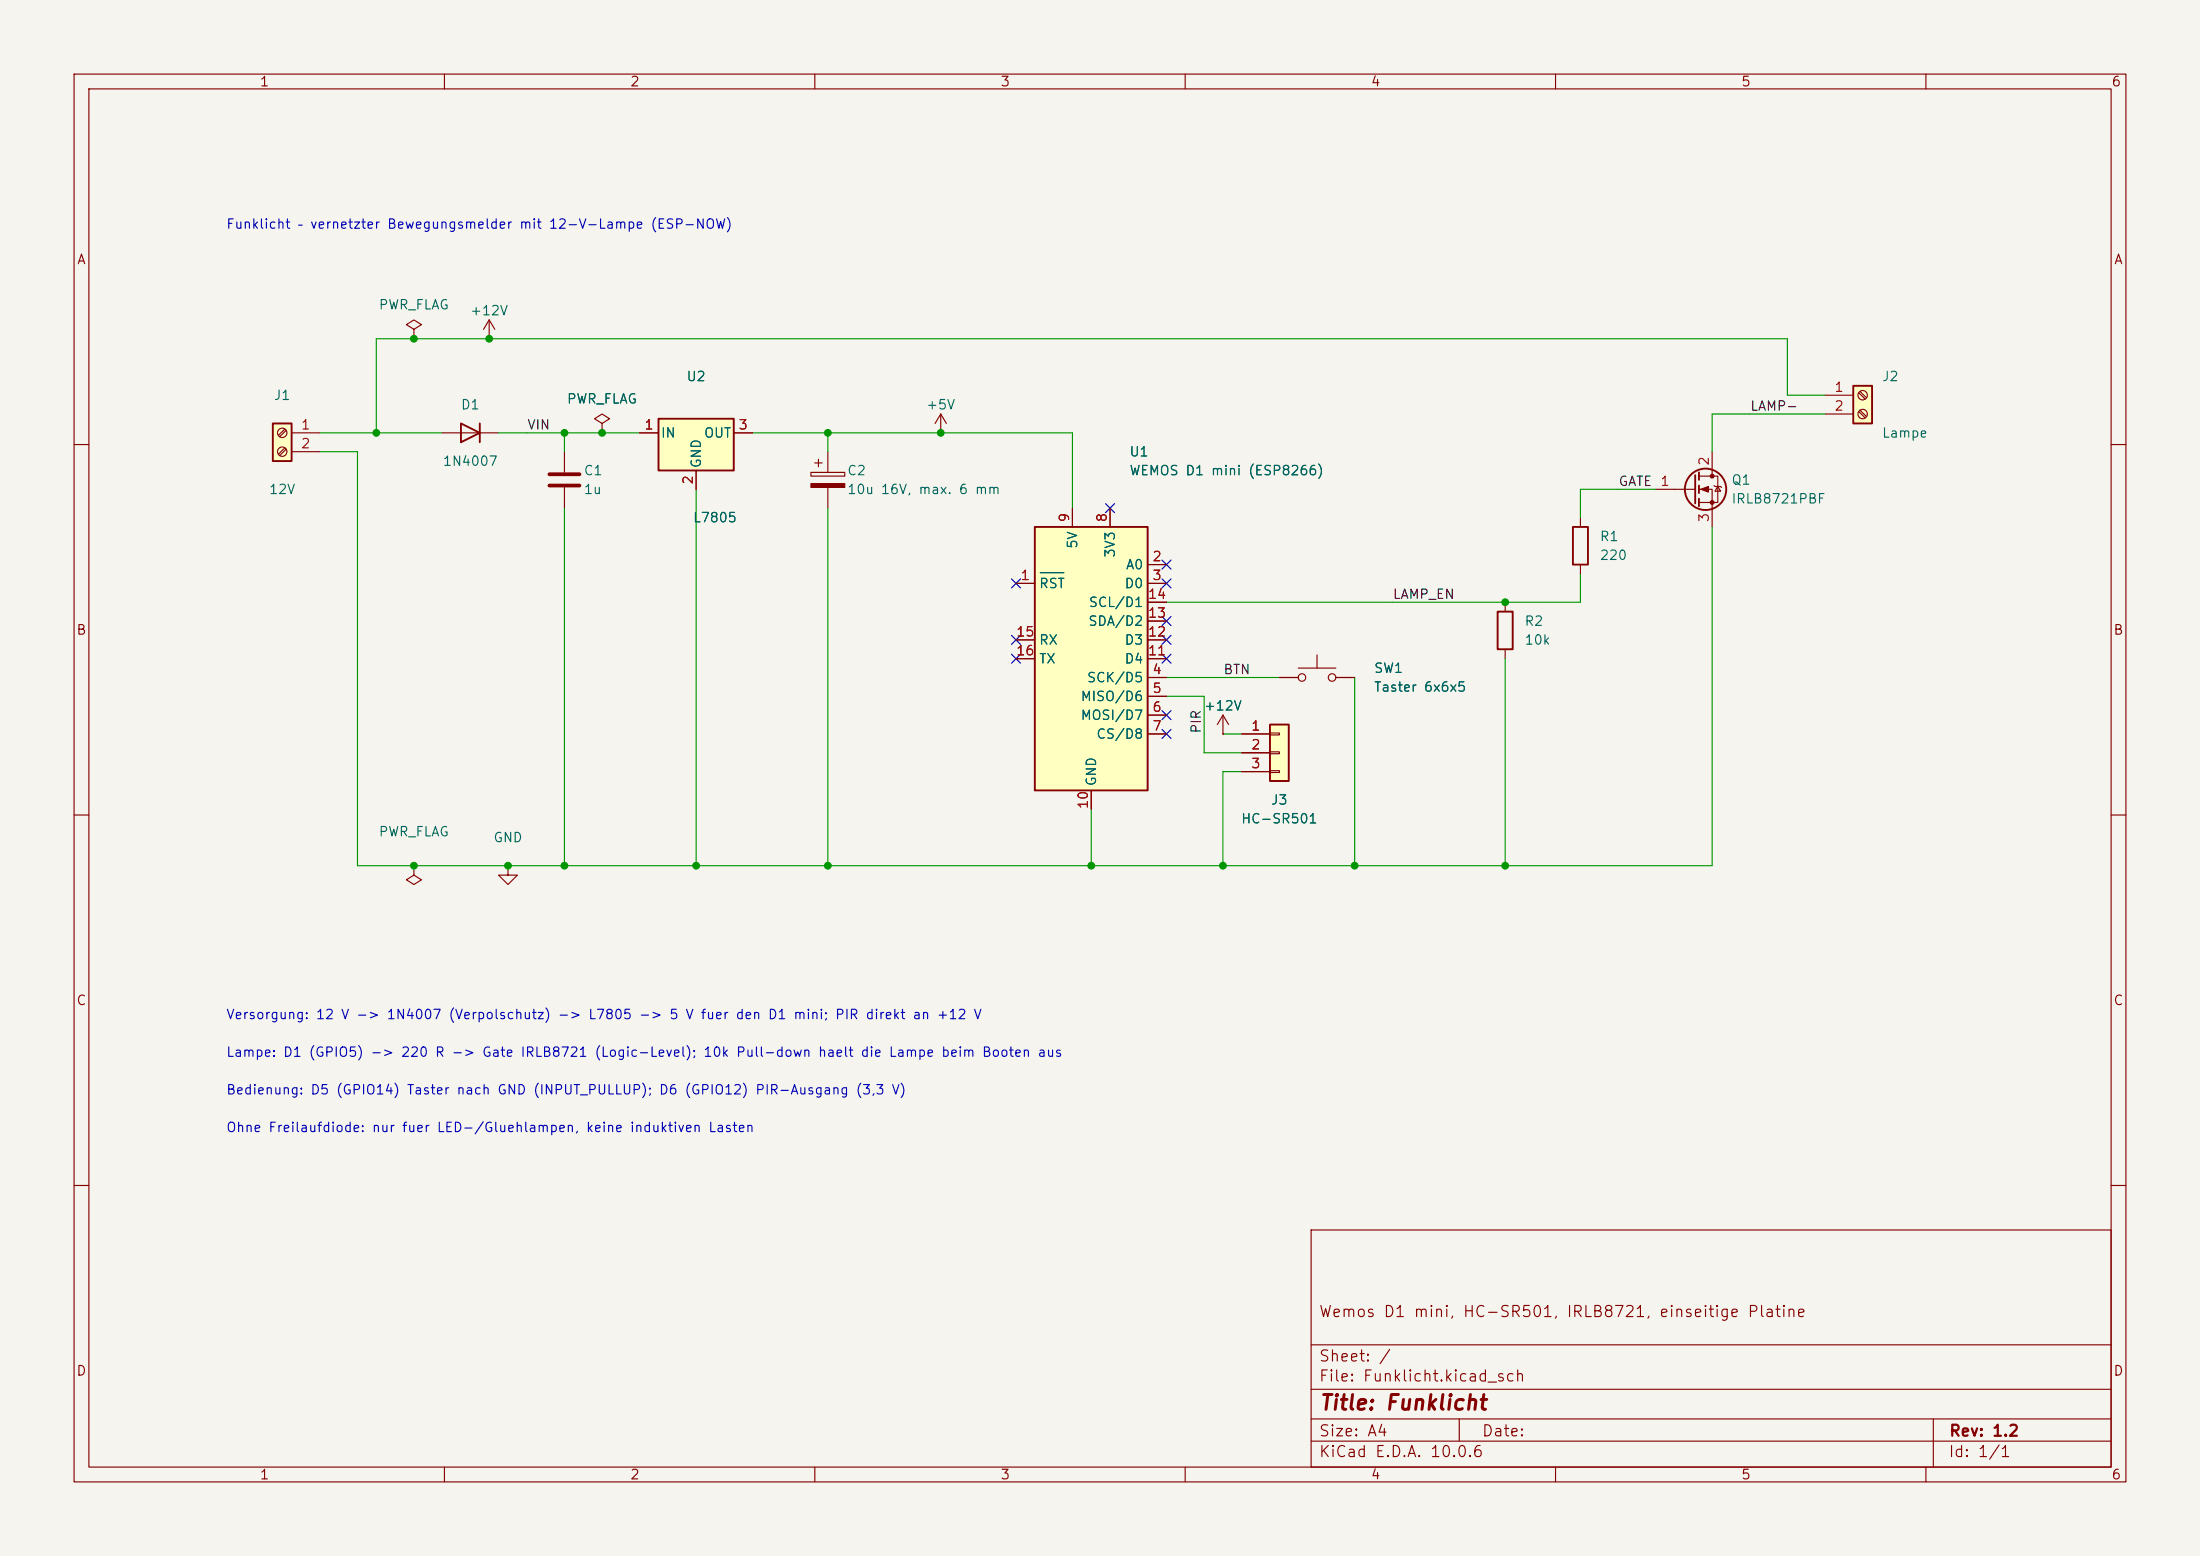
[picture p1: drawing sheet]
(kicad_sch
 (version 20250114)
 (generator "eeschema")
 (generator_version "9.0")
 (paper "A4")
 (title_block
  (title "Funklicht")
  (rev "1.2")
  (company "")
  (comment 1 "Wemos D1 mini, HC-SR501, IRLB8721, einseitige Platine"))
 (lib_symbols
  (symbol "RF_Module:WEMOS_D1_mini" (exclude_from_sim no) (in_bom yes) (on_board yes)
   (in_pos_files yes)
   (duplicate_pin_numbers_are_jumpers no)
   (property "Reference" "U" (at 3.81 19.05 0) (show_name no) (do_not_autoplace no) (effects (font (size 1.27 1.27)) (justify left)))
   (property "Value" "WEMOS_D1_mini" (at 1.27 -19.05 0) (show_name no) (do_not_autoplace no) (effects (font (size 1.27 1.27)) (justify left)))
   (property "Footprint" "RF_Module:WEMOS_D1_mini_light" (at 0 -29.21 0) (show_name no) (do_not_autoplace no) (hide yes) (effects (font (size 1.27 1.27))))
   (property "Datasheet" "https://wiki.wemos.cc/products:d1:d1_mini#documentation" (at -46.99 -29.21 0) (show_name no) (do_not_autoplace no) (hide yes) (effects (font (size 1.27 1.27))))
   (property "Description" "32-bit microcontroller module with WiFi" (at 0 0 0) (show_name no) (do_not_autoplace no) (hide yes) (effects (font (size 1.27 1.27))))
   (symbol "WEMOS_D1_mini_1_1"
    (rectangle (start -7.62 17.78) (end 7.62 -17.78) (stroke (width 0.254) (type default)) (fill (type background)))
    (pin input line (at -10.16 10.16 0) (length 2.54) (name "~{RST}" (effects (font (size 1.27 1.27)))) (number "1" (effects (font (size 1.27 1.27)))))
    (pin input line (at 10.16 12.7 180) (length 2.54) (name "A0" (effects (font (size 1.27 1.27)))) (number "2" (effects (font (size 1.27 1.27)))))
    (pin bidirectional line (at 10.16 10.16 180) (length 2.54) (name "D0" (effects (font (size 1.27 1.27)))) (number "3" (effects (font (size 1.27 1.27)))))
    (pin bidirectional line (at 10.16 -2.54 180) (length 2.54) (name "SCK/D5" (effects (font (size 1.27 1.27)))) (number "4" (effects (font (size 1.27 1.27)))))
    (pin bidirectional line (at 10.16 -5.08 180) (length 2.54) (name "MISO/D6" (effects (font (size 1.27 1.27)))) (number "5" (effects (font (size 1.27 1.27)))))
    (pin bidirectional line (at 10.16 -7.62 180) (length 2.54) (name "MOSI/D7" (effects (font (size 1.27 1.27)))) (number "6" (effects (font (size 1.27 1.27)))))
    (pin bidirectional line (at 10.16 -10.16 180) (length 2.54) (name "CS/D8" (effects (font (size 1.27 1.27)))) (number "7" (effects (font (size 1.27 1.27)))))
    (pin power_out line (at 2.54 20.32 270) (length 2.54) (name "3V3" (effects (font (size 1.27 1.27)))) (number "8" (effects (font (size 1.27 1.27)))))
    (pin power_in line (at -2.54 20.32 270) (length 2.54) (name "5V" (effects (font (size 1.27 1.27)))) (number "9" (effects (font (size 1.27 1.27)))))
    (pin power_in line (at 0 -20.32 90) (length 2.54) (name "GND" (effects (font (size 1.27 1.27)))) (number "10" (effects (font (size 1.27 1.27)))))
    (pin bidirectional line (at 10.16 0 180) (length 2.54) (name "D4" (effects (font (size 1.27 1.27)))) (number "11" (effects (font (size 1.27 1.27)))))
    (pin bidirectional line (at 10.16 2.54 180) (length 2.54) (name "D3" (effects (font (size 1.27 1.27)))) (number "12" (effects (font (size 1.27 1.27)))))
    (pin bidirectional line (at 10.16 5.08 180) (length 2.54) (name "SDA/D2" (effects (font (size 1.27 1.27)))) (number "13" (effects (font (size 1.27 1.27)))))
    (pin bidirectional line (at 10.16 7.62 180) (length 2.54) (name "SCL/D1" (effects (font (size 1.27 1.27)))) (number "14" (effects (font (size 1.27 1.27)))))
    (pin input line (at -10.16 2.54 0) (length 2.54) (name "RX" (effects (font (size 1.27 1.27)))) (number "15" (effects (font (size 1.27 1.27)))))
    (pin output line (at -10.16 0 0) (length 2.54) (name "TX" (effects (font (size 1.27 1.27)))) (number "16" (effects (font (size 1.27 1.27))))))
   (embedded_fonts no))
  (symbol "Regulator_Linear:L7805"
   (pin_names
    (offset 0.254)) (exclude_from_sim no) (in_bom yes) (on_board yes)
   (in_pos_files yes)
   (duplicate_pin_numbers_are_jumpers no)
   (property "Reference" "U" (at -3.81 3.175 0) (show_name no) (do_not_autoplace no) (effects (font (size 1.27 1.27))))
   (property "Value" "L7805" (at 0 3.175 0) (show_name no) (do_not_autoplace no) (effects (font (size 1.27 1.27)) (justify left)))
   (property "Footprint" "" (at 0.635 -3.81 0) (show_name no) (do_not_autoplace no) (hide yes) (effects (font (size 1.27 1.27)
    (italic yes)) (justify left)))
   (property "Datasheet" "http://www.st.com/content/ccc/resource/technical/document/datasheet/41/4f/b3/b0/12/d4/47/88/CD00000444.pdf/files/CD00000444.pdf/jcr:content/translations/en.CD00000444.pdf" (at 0 -1.27 0) (show_name no) (do_not_autoplace no) (hide yes) (effects (font (size 1.27 1.27))))
   (property "Description" "Positive 1.5A 35V Linear Regulator, Fixed Output 5V, TO-220/TO-263/TO-252" (at 0 0 0) (show_name no) (do_not_autoplace no) (hide yes) (effects (font (size 1.27 1.27))))
   (symbol "L7805_0_1"
    (rectangle (start -5.08 1.905) (end 5.08 -5.08) (stroke (width 0.254) (type default)) (fill (type background))))
   (symbol "L7805_1_1"
    (pin power_in line (at -7.62 0 0) (length 2.54) (name "IN" (effects (font (size 1.27 1.27)))) (number "1" (effects (font (size 1.27 1.27)))))
    (pin power_in line (at 0 -7.62 90) (length 2.54) (name "GND" (effects (font (size 1.27 1.27)))) (number "2" (effects (font (size 1.27 1.27)))))
    (pin power_out line (at 7.62 0 180) (length 2.54) (name "OUT" (effects (font (size 1.27 1.27)))) (number "3" (effects (font (size 1.27 1.27))))))
   (embedded_fonts no))
  (symbol "Transistor_FET:IRLB8721PBF"
   (pin_names (hide yes)) (exclude_from_sim no) (in_bom yes) (on_board yes)
   (in_pos_files yes)
   (duplicate_pin_numbers_are_jumpers no)
   (property "Reference" "Q" (at 5.08 1.905 0) (show_name no) (do_not_autoplace no) (effects (font (size 1.27 1.27)) (justify left)))
   (property "Value" "IRLB8721PBF" (at 5.08 0 0) (show_name no) (do_not_autoplace no) (effects (font (size 1.27 1.27)) (justify left)))
   (property "Footprint" "Package_TO_SOT_THT:TO-220-3_Vertical" (at 5.08 -1.905 0) (show_name no) (do_not_autoplace no) (hide yes) (effects (font (size 1.27 1.27)
    (italic yes)) (justify left)))
   (property "Datasheet" "http://www.infineon.com/dgdl/irlb8721pbf.pdf?fileId=5546d462533600a40153566056732591" (at 5.08 -3.81 0) (show_name no) (do_not_autoplace no) (hide yes) (effects (font (size 1.27 1.27)) (justify left)))
   (property "Description" "62A Id, 30V Vds, 8.7 mOhm Rds, N-Channel HEXFET Power MOSFET, TO-220" (at 0 0 0) (show_name no) (do_not_autoplace no) (hide yes) (effects (font (size 1.27 1.27))))
   (symbol "IRLB8721PBF_0_1"
    (polyline (pts (xy 0.254 1.905) (xy 0.254 -1.905)) (stroke (width 0.254) (type default)) (fill (type none)))
    (polyline (pts (xy 0.254 0) (xy -2.54 0)) (stroke (width 0) (type default)) (fill (type none)))
    (polyline (pts (xy 0.762 2.286) (xy 0.762 1.27)) (stroke (width 0.254) (type default)) (fill (type none)))
    (polyline (pts (xy 0.762 0.508) (xy 0.762 -0.508)) (stroke (width 0.254) (type default)) (fill (type none)))
    (polyline (pts (xy 0.762 -1.27) (xy 0.762 -2.286)) (stroke (width 0.254) (type default)) (fill (type none)))
    (polyline (pts (xy 0.762 -1.778) (xy 3.302 -1.778) (xy 3.302 1.778) (xy 0.762 1.778)) (stroke (width 0) (type default)) (fill (type none)))
    (polyline (pts (xy 1.016 0) (xy 2.032 0.381) (xy 2.032 -0.381) (xy 1.016 0)) (stroke (width 0) (type default)) (fill (type outline)))
    (circle (center 1.651 0) (radius 2.794) (stroke (width 0.254) (type default)) (fill (type none)))
    (polyline (pts (xy 2.54 2.54) (xy 2.54 1.778)) (stroke (width 0) (type default)) (fill (type none)))
    (circle (center 2.54 1.778) (radius 0.254) (stroke (width 0) (type default)) (fill (type outline)))
    (circle (center 2.54 -1.778) (radius 0.254) (stroke (width 0) (type default)) (fill (type outline)))
    (polyline (pts (xy 2.54 -2.54) (xy 2.54 0) (xy 0.762 0)) (stroke (width 0) (type default)) (fill (type none)))
    (polyline (pts (xy 2.794 0.508) (xy 2.921 0.381) (xy 3.683 0.381) (xy 3.81 0.254)) (stroke (width 0) (type default)) (fill (type none)))
    (polyline (pts (xy 3.302 0.381) (xy 2.921 -0.254) (xy 3.683 -0.254) (xy 3.302 0.381)) (stroke (width 0) (type default)) (fill (type none))))
   (symbol "IRLB8721PBF_1_1"
    (pin input line (at -5.08 0 0) (length 2.54) (name "G" (effects (font (size 1.27 1.27)))) (number "1" (effects (font (size 1.27 1.27)))))
    (pin passive line (at 2.54 5.08 270) (length 2.54) (name "D" (effects (font (size 1.27 1.27)))) (number "2" (effects (font (size 1.27 1.27)))))
    (pin passive line (at 2.54 -5.08 90) (length 2.54) (name "S" (effects (font (size 1.27 1.27)))) (number "3" (effects (font (size 1.27 1.27))))))
   (embedded_fonts no))
  (symbol "Device:R"
   (pin_numbers (hide yes))
   (pin_names
    (offset 0)) (exclude_from_sim no) (in_bom yes) (on_board yes)
   (in_pos_files yes)
   (duplicate_pin_numbers_are_jumpers no)
   (property "Reference" "R" (at 2.032 0 90) (show_name no) (do_not_autoplace no) (effects (font (size 1.27 1.27))))
   (property "Value" "R" (at 0 0 90) (show_name no) (do_not_autoplace no) (effects (font (size 1.27 1.27))))
   (property "Footprint" "" (at -1.778 0 90) (show_name no) (do_not_autoplace no) (hide yes) (effects (font (size 1.27 1.27))))
   (property "Datasheet" "" (at 0 0 0) (show_name no) (do_not_autoplace no) (hide yes) (effects (font (size 1.27 1.27))))
   (property "Description" "Resistor" (at 0 0 0) (show_name no) (do_not_autoplace no) (hide yes) (effects (font (size 1.27 1.27))))
   (symbol "R_0_1"
    (rectangle (start -1.016 -2.54) (end 1.016 2.54) (stroke (width 0.254) (type default)) (fill (type none))))
   (symbol "R_1_1"
    (pin passive line (at 0 3.81 270) (length 1.27) (name "" (effects (font (size 1.27 1.27)))) (number "1" (effects (font (size 1.27 1.27)))))
    (pin passive line (at 0 -3.81 90) (length 1.27) (name "" (effects (font (size 1.27 1.27)))) (number "2" (effects (font (size 1.27 1.27))))))
   (embedded_fonts no))
  (symbol "Device:D"
   (pin_numbers (hide yes))
   (pin_names
    (offset 1.016) (hide yes)) (exclude_from_sim no) (in_bom yes) (on_board yes)
   (in_pos_files yes)
   (duplicate_pin_numbers_are_jumpers no)
   (property "Reference" "D" (at 0 2.54 0) (show_name no) (do_not_autoplace no) (effects (font (size 1.27 1.27))))
   (property "Value" "D" (at 0 -2.54 0) (show_name no) (do_not_autoplace no) (effects (font (size 1.27 1.27))))
   (property "Footprint" "" (at 0 0 0) (show_name no) (do_not_autoplace no) (hide yes) (effects (font (size 1.27 1.27))))
   (property "Datasheet" "" (at 0 0 0) (show_name no) (do_not_autoplace no) (hide yes) (effects (font (size 1.27 1.27))))
   (property "Description" "Diode" (at 0 0 0) (show_name no) (do_not_autoplace no) (hide yes) (effects (font (size 1.27 1.27))))
   (property "Sim.Device" "D" (at 0 0 0) (show_name no) (do_not_autoplace no) (hide yes) (effects (font (size 1.27 1.27))))
   (property "Sim.Pins" "1=K 2=A" (at 0 0 0) (show_name no) (do_not_autoplace no) (hide yes) (effects (font (size 1.27 1.27))))
   (symbol "D_0_1"
    (polyline (pts (xy -1.27 1.27) (xy -1.27 -1.27)) (stroke (width 0.254) (type default)) (fill (type none)))
    (polyline (pts (xy 1.27 1.27) (xy 1.27 -1.27) (xy -1.27 0) (xy 1.27 1.27)) (stroke (width 0.254) (type default)) (fill (type none)))
    (polyline (pts (xy 1.27 0) (xy -1.27 0)) (stroke (width 0) (type default)) (fill (type none))))
   (symbol "D_1_1"
    (pin passive line (at -3.81 0 0) (length 2.54) (name "K" (effects (font (size 1.27 1.27)))) (number "1" (effects (font (size 1.27 1.27)))))
    (pin passive line (at 3.81 0 180) (length 2.54) (name "A" (effects (font (size 1.27 1.27)))) (number "2" (effects (font (size 1.27 1.27))))))
   (embedded_fonts no))
  (symbol "Device:C"
   (pin_numbers (hide yes))
   (pin_names
    (offset 0.254)) (exclude_from_sim no) (in_bom yes) (on_board yes)
   (in_pos_files yes)
   (duplicate_pin_numbers_are_jumpers no)
   (property "Reference" "C" (at 0.635 2.54 0) (show_name no) (do_not_autoplace no) (effects (font (size 1.27 1.27)) (justify left)))
   (property "Value" "C" (at 0.635 -2.54 0) (show_name no) (do_not_autoplace no) (effects (font (size 1.27 1.27)) (justify left)))
   (property "Footprint" "" (at 0.9652 -3.81 0) (show_name no) (do_not_autoplace no) (hide yes) (effects (font (size 1.27 1.27))))
   (property "Datasheet" "" (at 0 0 0) (show_name no) (do_not_autoplace no) (hide yes) (effects (font (size 1.27 1.27))))
   (property "Description" "Unpolarized capacitor" (at 0 0 0) (show_name no) (do_not_autoplace no) (hide yes) (effects (font (size 1.27 1.27))))
   (symbol "C_0_1"
    (polyline (pts (xy -2.032 0.762) (xy 2.032 0.762)) (stroke (width 0.508) (type default)) (fill (type none)))
    (polyline (pts (xy -2.032 -0.762) (xy 2.032 -0.762)) (stroke (width 0.508) (type default)) (fill (type none))))
   (symbol "C_1_1"
    (pin passive line (at 0 3.81 270) (length 2.794) (name "" (effects (font (size 1.27 1.27)))) (number "1" (effects (font (size 1.27 1.27)))))
    (pin passive line (at 0 -3.81 90) (length 2.794) (name "" (effects (font (size 1.27 1.27)))) (number "2" (effects (font (size 1.27 1.27))))))
   (embedded_fonts no))
  (symbol "Device:C_Polarized"
   (pin_numbers (hide yes))
   (pin_names
    (offset 0.254)) (exclude_from_sim no) (in_bom yes) (on_board yes)
   (in_pos_files yes)
   (duplicate_pin_numbers_are_jumpers no)
   (property "Reference" "C" (at 0.635 2.54 0) (show_name no) (do_not_autoplace no) (effects (font (size 1.27 1.27)) (justify left)))
   (property "Value" "C_Polarized" (at 0.635 -2.54 0) (show_name no) (do_not_autoplace no) (effects (font (size 1.27 1.27)) (justify left)))
   (property "Footprint" "" (at 0.9652 -3.81 0) (show_name no) (do_not_autoplace no) (hide yes) (effects (font (size 1.27 1.27))))
   (property "Datasheet" "" (at 0 0 0) (show_name no) (do_not_autoplace no) (hide yes) (effects (font (size 1.27 1.27))))
   (property "Description" "Polarized capacitor" (at 0 0 0) (show_name no) (do_not_autoplace no) (hide yes) (effects (font (size 1.27 1.27))))
   (symbol "C_Polarized_0_1"
    (rectangle (start -2.286 0.508) (end 2.286 1.016) (stroke (width 0) (type default)) (fill (type none)))
    (polyline (pts (xy -1.778 2.286) (xy -0.762 2.286)) (stroke (width 0) (type default)) (fill (type none)))
    (polyline (pts (xy -1.27 2.794) (xy -1.27 1.778)) (stroke (width 0) (type default)) (fill (type none)))
    (rectangle (start 2.286 -0.508) (end -2.286 -1.016) (stroke (width 0) (type default)) (fill (type outline))))
   (symbol "C_Polarized_1_1"
    (pin passive line (at 0 3.81 270) (length 2.794) (name "" (effects (font (size 1.27 1.27)))) (number "1" (effects (font (size 1.27 1.27)))))
    (pin passive line (at 0 -3.81 90) (length 2.794) (name "" (effects (font (size 1.27 1.27)))) (number "2" (effects (font (size 1.27 1.27))))))
   (embedded_fonts no))
  (symbol "Connector:Screw_Terminal_01x02"
   (pin_names
    (offset 1.016) (hide yes)) (exclude_from_sim no) (in_bom yes) (on_board yes)
   (in_pos_files yes)
   (duplicate_pin_numbers_are_jumpers no)
   (property "Reference" "J" (at 0 2.54 0) (show_name no) (do_not_autoplace no) (effects (font (size 1.27 1.27))))
   (property "Value" "Screw_Terminal_01x02" (at 0 -5.08 0) (show_name no) (do_not_autoplace no) (effects (font (size 1.27 1.27))))
   (property "Footprint" "" (at 0 0 0) (show_name no) (do_not_autoplace no) (hide yes) (effects (font (size 1.27 1.27))))
   (property "Datasheet" "" (at 0 0 0) (show_name no) (do_not_autoplace no) (hide yes) (effects (font (size 1.27 1.27))))
   (property "Description" "Generic screw terminal, single row, 01x02, script generated (kicad-library-utils/schlib/autogen/connector/)" (at 0 0 0) (show_name no) (do_not_autoplace no) (hide yes) (effects (font (size 1.27 1.27))))
   (symbol "Screw_Terminal_01x02_1_1"
    (rectangle (start -1.27 1.27) (end 1.27 -3.81) (stroke (width 0.254) (type default)) (fill (type background)))
    (polyline (pts (xy -0.5334 0.3302) (xy 0.3302 -0.508)) (stroke (width 0.1524) (type default)) (fill (type none)))
    (polyline (pts (xy -0.5334 -2.2098) (xy 0.3302 -3.048)) (stroke (width 0.1524) (type default)) (fill (type none)))
    (polyline (pts (xy -0.3556 0.508) (xy 0.508 -0.3302)) (stroke (width 0.1524) (type default)) (fill (type none)))
    (polyline (pts (xy -0.3556 -2.032) (xy 0.508 -2.8702)) (stroke (width 0.1524) (type default)) (fill (type none)))
    (circle (center 0 0) (radius 0.635) (stroke (width 0.1524) (type default)) (fill (type none)))
    (circle (center 0 -2.54) (radius 0.635) (stroke (width 0.1524) (type default)) (fill (type none)))
    (pin passive line (at -5.08 0 0) (length 3.81) (name "Pin_1" (effects (font (size 1.27 1.27)))) (number "1" (effects (font (size 1.27 1.27)))))
    (pin passive line (at -5.08 -2.54 0) (length 3.81) (name "Pin_2" (effects (font (size 1.27 1.27)))) (number "2" (effects (font (size 1.27 1.27))))))
   (embedded_fonts no))
  (symbol "Connector_Generic:Conn_01x03"
   (pin_names
    (offset 1.016) (hide yes)) (exclude_from_sim no) (in_bom yes) (on_board yes)
   (in_pos_files yes)
   (duplicate_pin_numbers_are_jumpers no)
   (property "Reference" "J" (at 0 5.08 0) (show_name no) (do_not_autoplace no) (effects (font (size 1.27 1.27))))
   (property "Value" "Conn_01x03" (at 0 -5.08 0) (show_name no) (do_not_autoplace no) (effects (font (size 1.27 1.27))))
   (property "Footprint" "" (at 0 0 0) (show_name no) (do_not_autoplace no) (hide yes) (effects (font (size 1.27 1.27))))
   (property "Datasheet" "" (at 0 0 0) (show_name no) (do_not_autoplace no) (hide yes) (effects (font (size 1.27 1.27))))
   (property "Description" "Generic connector, single row, 01x03, script generated (kicad-library-utils/schlib/autogen/connector/)" (at 0 0 0) (show_name no) (do_not_autoplace no) (hide yes) (effects (font (size 1.27 1.27))))
   (symbol "Conn_01x03_1_1"
    (rectangle (start -1.27 3.81) (end 1.27 -3.81) (stroke (width 0.254) (type default)) (fill (type background)))
    (rectangle (start -1.27 2.667) (end 0 2.413) (stroke (width 0.1524) (type default)) (fill (type none)))
    (rectangle (start -1.27 0.127) (end 0 -0.127) (stroke (width 0.1524) (type default)) (fill (type none)))
    (rectangle (start -1.27 -2.413) (end 0 -2.667) (stroke (width 0.1524) (type default)) (fill (type none)))
    (pin passive line (at -5.08 2.54 0) (length 3.81) (name "Pin_1" (effects (font (size 1.27 1.27)))) (number "1" (effects (font (size 1.27 1.27)))))
    (pin passive line (at -5.08 0 0) (length 3.81) (name "Pin_2" (effects (font (size 1.27 1.27)))) (number "2" (effects (font (size 1.27 1.27)))))
    (pin passive line (at -5.08 -2.54 0) (length 3.81) (name "Pin_3" (effects (font (size 1.27 1.27)))) (number "3" (effects (font (size 1.27 1.27))))))
   (embedded_fonts no))
  (symbol "Switch:SW_Push"
   (pin_numbers (hide yes))
   (pin_names
    (offset 1.016) (hide yes)) (exclude_from_sim no) (in_bom yes) (on_board yes)
   (in_pos_files yes)
   (duplicate_pin_numbers_are_jumpers no)
   (property "Reference" "SW" (at 1.27 2.54 0) (show_name no) (do_not_autoplace no) (effects (font (size 1.27 1.27)) (justify left)))
   (property "Value" "SW_Push" (at 0 -1.524 0) (show_name no) (do_not_autoplace no) (effects (font (size 1.27 1.27))))
   (property "Footprint" "" (at 0 5.08 0) (show_name no) (do_not_autoplace no) (hide yes) (effects (font (size 1.27 1.27))))
   (property "Datasheet" "" (at 0 5.08 0) (show_name no) (do_not_autoplace no) (hide yes) (effects (font (size 1.27 1.27))))
   (property "Description" "Push button switch, generic, two pins" (at 0 0 0) (show_name no) (do_not_autoplace no) (hide yes) (effects (font (size 1.27 1.27))))
   (symbol "SW_Push_0_1"
    (circle (center -2.032 0) (radius 0.508) (stroke (width 0) (type default)) (fill (type none)))
    (polyline (pts (xy 0 1.27) (xy 0 3.048)) (stroke (width 0) (type default)) (fill (type none)))
    (circle (center 2.032 0) (radius 0.508) (stroke (width 0) (type default)) (fill (type none)))
    (polyline (pts (xy 2.54 1.27) (xy -2.54 1.27)) (stroke (width 0) (type default)) (fill (type none)))
    (pin passive line (at -5.08 0 0) (length 2.54) (name "1" (effects (font (size 1.27 1.27)))) (number "1" (effects (font (size 1.27 1.27)))))
    (pin passive line (at 5.08 0 180) (length 2.54) (name "2" (effects (font (size 1.27 1.27)))) (number "2" (effects (font (size 1.27 1.27))))))
   (embedded_fonts no))
  (symbol "power:+12V"
   (power global)
   (pin_numbers (hide yes))
   (pin_names
    (offset 0) (hide yes)) (exclude_from_sim no) (in_bom yes) (on_board yes)
   (in_pos_files yes)
   (duplicate_pin_numbers_are_jumpers no)
   (property "Reference" "#PWR" (at 0 -3.81 0) (show_name no) (do_not_autoplace no) (hide yes) (effects (font (size 1.27 1.27))))
   (property "Value" "+12V" (at 0 3.556 0) (show_name no) (do_not_autoplace no) (effects (font (size 1.27 1.27))))
   (property "Footprint" "" (at 0 0 0) (show_name no) (do_not_autoplace no) (hide yes) (effects (font (size 1.27 1.27))))
   (property "Datasheet" "" (at 0 0 0) (show_name no) (do_not_autoplace no) (hide yes) (effects (font (size 1.27 1.27))))
   (property "Description" "Power symbol creates a global label with name \"+12V\"" (at 0 0 0) (show_name no) (do_not_autoplace no) (hide yes) (effects (font (size 1.27 1.27))))
   (symbol "+12V_0_1"
    (polyline (pts (xy -0.762 1.27) (xy 0 2.54)) (stroke (width 0) (type default)) (fill (type none)))
    (polyline (pts (xy 0 2.54) (xy 0.762 1.27)) (stroke (width 0) (type default)) (fill (type none)))
    (polyline (pts (xy 0 0) (xy 0 2.54)) (stroke (width 0) (type default)) (fill (type none))))
   (symbol "+12V_1_1"
    (pin power_in line (at 0 0 90) (length 0) (name "" (effects (font (size 1.27 1.27)))) (number "1" (effects (font (size 1.27 1.27))))))
   (embedded_fonts no))
  (symbol "power:+5V"
   (power global)
   (pin_numbers (hide yes))
   (pin_names
    (offset 0) (hide yes)) (exclude_from_sim no) (in_bom yes) (on_board yes)
   (in_pos_files yes)
   (duplicate_pin_numbers_are_jumpers no)
   (property "Reference" "#PWR" (at 0 -3.81 0) (show_name no) (do_not_autoplace no) (hide yes) (effects (font (size 1.27 1.27))))
   (property "Value" "+5V" (at 0 3.556 0) (show_name no) (do_not_autoplace no) (effects (font (size 1.27 1.27))))
   (property "Footprint" "" (at 0 0 0) (show_name no) (do_not_autoplace no) (hide yes) (effects (font (size 1.27 1.27))))
   (property "Datasheet" "" (at 0 0 0) (show_name no) (do_not_autoplace no) (hide yes) (effects (font (size 1.27 1.27))))
   (property "Description" "Power symbol creates a global label with name \"+5V\"" (at 0 0 0) (show_name no) (do_not_autoplace no) (hide yes) (effects (font (size 1.27 1.27))))
   (symbol "+5V_0_1"
    (polyline (pts (xy -0.762 1.27) (xy 0 2.54)) (stroke (width 0) (type default)) (fill (type none)))
    (polyline (pts (xy 0 2.54) (xy 0.762 1.27)) (stroke (width 0) (type default)) (fill (type none)))
    (polyline (pts (xy 0 0) (xy 0 2.54)) (stroke (width 0) (type default)) (fill (type none))))
   (symbol "+5V_1_1"
    (pin power_in line (at 0 0 90) (length 0) (name "" (effects (font (size 1.27 1.27)))) (number "1" (effects (font (size 1.27 1.27))))))
   (embedded_fonts no))
  (symbol "power:GND"
   (power global)
   (pin_numbers (hide yes))
   (pin_names
    (offset 0) (hide yes)) (exclude_from_sim no) (in_bom yes) (on_board yes)
   (in_pos_files yes)
   (duplicate_pin_numbers_are_jumpers no)
   (property "Reference" "#PWR" (at 0 -6.35 0) (show_name no) (do_not_autoplace no) (hide yes) (effects (font (size 1.27 1.27))))
   (property "Value" "GND" (at 0 -3.81 0) (show_name no) (do_not_autoplace no) (effects (font (size 1.27 1.27))))
   (property "Footprint" "" (at 0 0 0) (show_name no) (do_not_autoplace no) (hide yes) (effects (font (size 1.27 1.27))))
   (property "Datasheet" "" (at 0 0 0) (show_name no) (do_not_autoplace no) (hide yes) (effects (font (size 1.27 1.27))))
   (property "Description" "Power symbol creates a global label with name \"GND\" , ground" (at 0 0 0) (show_name no) (do_not_autoplace no) (hide yes) (effects (font (size 1.27 1.27))))
   (symbol "GND_0_1"
    (polyline (pts (xy 0 0) (xy 0 -1.27) (xy 1.27 -1.27) (xy 0 -2.54) (xy -1.27 -1.27) (xy 0 -1.27)) (stroke (width 0) (type default)) (fill (type none))))
   (symbol "GND_1_1"
    (pin power_in line (at 0 0 270) (length 0) (name "" (effects (font (size 1.27 1.27)))) (number "1" (effects (font (size 1.27 1.27))))))
   (embedded_fonts no))
  (symbol "power:PWR_FLAG"
   (power global)
   (pin_numbers (hide yes))
   (pin_names
    (offset 0) (hide yes)) (exclude_from_sim no) (in_bom yes) (on_board yes)
   (in_pos_files yes)
   (duplicate_pin_numbers_are_jumpers no)
   (property "Reference" "#FLG" (at 0 1.905 0) (show_name no) (do_not_autoplace no) (hide yes) (effects (font (size 1.27 1.27))))
   (property "Value" "PWR_FLAG" (at 0 3.81 0) (show_name no) (do_not_autoplace no) (effects (font (size 1.27 1.27))))
   (property "Footprint" "" (at 0 0 0) (show_name no) (do_not_autoplace no) (hide yes) (effects (font (size 1.27 1.27))))
   (property "Datasheet" "" (at 0 0 0) (show_name no) (do_not_autoplace no) (hide yes) (effects (font (size 1.27 1.27))))
   (property "Description" "Special symbol for telling ERC where power comes from" (at 0 0 0) (show_name no) (do_not_autoplace no) (hide yes) (effects (font (size 1.27 1.27))))
   (symbol "PWR_FLAG_0_0"
    (pin power_out line (at 0 0 90) (length 0) (name "" (effects (font (size 1.27 1.27)))) (number "1" (effects (font (size 1.27 1.27))))))
   (symbol "PWR_FLAG_0_1"
    (polyline (pts (xy 0 0) (xy 0 1.27) (xy -1.016 1.905) (xy 0 2.54) (xy 1.016 1.905) (xy 0 1.27)) (stroke (width 0) (type default)) (fill (type none))))
   (embedded_fonts no)))
 (no_connect
  (at 137.16 78.74))
 (no_connect
  (at 157.48 76.2))
 (no_connect
  (at 157.48 78.74))
 (no_connect
  (at 157.48 96.52))
 (no_connect
  (at 157.48 99.06))
 (no_connect
  (at 149.86 68.58))
 (no_connect
  (at 157.48 88.9))
 (no_connect
  (at 157.48 86.36))
 (no_connect
  (at 157.48 83.82))
 (no_connect
  (at 137.16 86.36))
 (no_connect
  (at 137.16 88.9))
 (symbol
  (lib_id "RF_Module:WEMOS_D1_mini")
  (at 147.32 88.9 0)
  (unit 1)
  (exclude_from_sim no)
  (in_bom yes)
  (on_board yes)
  (dnp no)
  (property "Reference" "U1" (at 152.4 60.96 0) (effects (font (size 1.27 1.27)) (justify left)))
  (property "Value" "WEMOS D1 mini (ESP8266)" (at 152.4 63.5 0) (effects (font (size 1.27 1.27)) (justify left)))
  (property "Footprint" "Funklicht:WEMOS_D1_mini_Sockel" (at 147.32 88.9 0) (effects (font (size 1.27 1.27)) (hide yes)))
  (property "Datasheet" "" (at 147.32 88.9 0) (effects (font (size 1.27 1.27)) (hide yes)))
  (pin "1")
  (pin "2")
  (pin "3")
  (pin "4")
  (pin "5")
  (pin "6")
  (pin "7")
  (pin "8")
  (pin "9")
  (pin "10")
  (pin "11")
  (pin "12")
  (pin "13")
  (pin "14")
  (pin "15")
  (pin "16"))
 (symbol
  (lib_id "Regulator_Linear:L7805")
  (at 93.98 58.42 0)
  (unit 1)
  (exclude_from_sim no)
  (in_bom yes)
  (on_board yes)
  (dnp no)
  (property "Reference" "U2" (at 93.98 50.8 0) (effects (font (size 1.27 1.27))))
  (property "Value" "L7805" (at 96.52 69.85 0) (effects (font (size 1.27 1.27))))
  (property "Footprint" "Package_TO_SOT_THT:TO-220-3_Vertical" (at 93.98 58.42 0) (effects (font (size 1.27 1.27)) (hide yes)))
  (property "Datasheet" "" (at 93.98 58.42 0) (effects (font (size 1.27 1.27)) (hide yes)))
  (pin "1")
  (pin "2")
  (pin "3"))
 (symbol
  (lib_id "Transistor_FET:IRLB8721PBF")
  (at 228.6 66.04 0)
  (unit 1)
  (exclude_from_sim no)
  (in_bom yes)
  (on_board yes)
  (dnp no)
  (property "Reference" "Q1" (at 233.68 64.77 0) (effects (font (size 1.27 1.27)) (justify left)))
  (property "Value" "IRLB8721PBF" (at 233.68 67.31 0) (effects (font (size 1.27 1.27)) (justify left)))
  (property "Footprint" "Package_TO_SOT_THT:TO-220-3_Vertical" (at 228.6 66.04 0) (effects (font (size 1.27 1.27)) (hide yes)))
  (property "Datasheet" "" (at 228.6 66.04 0) (effects (font (size 1.27 1.27)) (hide yes)))
  (pin "1")
  (pin "2")
  (pin "3"))
 (symbol
  (lib_id "Device:R")
  (at 213.36 73.66 180)
  (unit 1)
  (exclude_from_sim no)
  (in_bom yes)
  (on_board yes)
  (dnp no)
  (property "Reference" "R1" (at 215.9 72.39 0) (effects (font (size 1.27 1.27)) (justify right)))
  (property "Value" "220" (at 215.9 74.93 0) (effects (font (size 1.27 1.27)) (justify right)))
  (property "Footprint" "Resistor_THT:R_Axial_DIN0207_L6.3mm_D2.5mm_P10.16mm_Horizontal" (at 213.36 73.66 0) (effects (font (size 1.27 1.27)) (hide yes)))
  (property "Datasheet" "" (at 213.36 73.66 0) (effects (font (size 1.27 1.27)) (hide yes)))
  (pin "1")
  (pin "2"))
 (symbol
  (lib_id "Device:R")
  (at 203.2 85.09 0)
  (unit 1)
  (exclude_from_sim no)
  (in_bom yes)
  (on_board yes)
  (dnp no)
  (property "Reference" "R2" (at 205.74 83.82 0) (effects (font (size 1.27 1.27)) (justify left)))
  (property "Value" "10k" (at 205.74 86.36 0) (effects (font (size 1.27 1.27)) (justify left)))
  (property "Footprint" "Resistor_THT:R_Axial_DIN0207_L6.3mm_D2.5mm_P10.16mm_Horizontal" (at 203.2 85.09 0) (effects (font (size 1.27 1.27)) (hide yes)))
  (property "Datasheet" "" (at 203.2 85.09 0) (effects (font (size 1.27 1.27)) (hide yes)))
  (pin "1")
  (pin "2"))
 (symbol
  (lib_id "Device:D")
  (at 63.5 58.42 180)
  (unit 1)
  (exclude_from_sim no)
  (in_bom yes)
  (on_board yes)
  (dnp no)
  (property "Reference" "D1" (at 63.5 54.61 0) (effects (font (size 1.27 1.27))))
  (property "Value" "1N4007" (at 63.5 62.23 0) (effects (font (size 1.27 1.27))))
  (property "Footprint" "Diode_THT:D_DO-41_SOD81_P10.16mm_Horizontal" (at 63.5 58.42 0) (effects (font (size 1.27 1.27)) (hide yes)))
  (property "Datasheet" "" (at 63.5 58.42 0) (effects (font (size 1.27 1.27)) (hide yes)))
  (pin "1")
  (pin "2"))
 (symbol
  (lib_id "Device:C")
  (at 76.2 64.77 0)
  (unit 1)
  (exclude_from_sim no)
  (in_bom yes)
  (on_board yes)
  (dnp no)
  (property "Reference" "C1" (at 78.74 63.5 0) (effects (font (size 1.27 1.27)) (justify left)))
  (property "Value" "1u" (at 78.74 66.04 0) (effects (font (size 1.27 1.27)) (justify left)))
  (property "Footprint" "Capacitor_THT:C_Disc_D3.0mm_W1.6mm_P2.50mm" (at 76.2 64.77 0) (effects (font (size 1.27 1.27)) (hide yes)))
  (property "Datasheet" "" (at 76.2 64.77 0) (effects (font (size 1.27 1.27)) (hide yes)))
  (pin "1")
  (pin "2"))
 (symbol
  (lib_id "Device:C_Polarized")
  (at 111.76 64.77 0)
  (unit 1)
  (exclude_from_sim no)
  (in_bom yes)
  (on_board yes)
  (dnp no)
  (property "Reference" "C2" (at 114.3 63.5 0) (effects (font (size 1.27 1.27)) (justify left)))
  (property "Value" "10u 16V, max. 6 mm" (at 114.3 66.04 0) (effects (font (size 1.27 1.27)) (justify left)))
  (property "Footprint" "Capacitor_THT:CP_Radial_D5.0mm_P2.50mm" (at 111.76 64.77 0) (effects (font (size 1.27 1.27)) (hide yes)))
  (property "Datasheet" "" (at 111.76 64.77 0) (effects (font (size 1.27 1.27)) (hide yes)))
  (pin "1")
  (pin "2"))
 (symbol
  (lib_id "Connector:Screw_Terminal_01x02")
  (at 38.1 58.42 0)
  (mirror y)
  (unit 1)
  (exclude_from_sim no)
  (in_bom yes)
  (on_board yes)
  (dnp no)
  (property "Reference" "J1" (at 38.1 53.34 0) (effects (font (size 1.27 1.27))))
  (property "Value" "12V" (at 38.1 66.04 0) (effects (font (size 1.27 1.27))))
  (property "Footprint" "TerminalBlock_Phoenix:TerminalBlock_Phoenix_MKDS-1,5-2-5.08_1x02_P5.08mm_Horizontal" (at 38.1 58.42 0) (effects (font (size 1.27 1.27)) (hide yes)))
  (property "Datasheet" "" (at 38.1 58.42 0) (effects (font (size 1.27 1.27)) (hide yes)))
  (pin "1")
  (pin "2"))
 (symbol
  (lib_id "Connector:Screw_Terminal_01x02")
  (at 251.46 53.34 0)
  (unit 1)
  (exclude_from_sim no)
  (in_bom yes)
  (on_board yes)
  (dnp no)
  (property "Reference" "J2" (at 254 50.8 0) (effects (font (size 1.27 1.27)) (justify left)))
  (property "Value" "Lampe" (at 254 58.42 0) (effects (font (size 1.27 1.27)) (justify left)))
  (property "Footprint" "TerminalBlock_Phoenix:TerminalBlock_Phoenix_MKDS-1,5-2-5.08_1x02_P5.08mm_Horizontal" (at 251.46 53.34 0) (effects (font (size 1.27 1.27)) (hide yes)))
  (property "Datasheet" "" (at 251.46 53.34 0) (effects (font (size 1.27 1.27)) (hide yes)))
  (pin "1")
  (pin "2"))
 (symbol
  (lib_id "Connector_Generic:Conn_01x03")
  (at 172.72 101.6 0)
  (unit 1)
  (exclude_from_sim no)
  (in_bom yes)
  (on_board yes)
  (dnp no)
  (property "Reference" "J3" (at 172.72 107.95 0) (effects (font (size 1.27 1.27))))
  (property "Value" "HC-SR501" (at 172.72 110.49 0) (effects (font (size 1.27 1.27))))
  (property "Footprint" "Funklicht:Loetaugen_1x03_P2.54mm" (at 172.72 101.6 0) (effects (font (size 1.27 1.27)) (hide yes)))
  (property "Datasheet" "" (at 172.72 101.6 0) (effects (font (size 1.27 1.27)) (hide yes)))
  (pin "1")
  (pin "2")
  (pin "3"))
 (symbol
  (lib_id "Switch:SW_Push")
  (at 177.8 91.44 0)
  (unit 1)
  (exclude_from_sim no)
  (in_bom yes)
  (on_board yes)
  (dnp no)
  (property "Reference" "SW1" (at 185.42 90.17 0) (effects (font (size 1.27 1.27)) (justify left)))
  (property "Value" "Taster 6x6x5" (at 185.42 92.71 0) (effects (font (size 1.27 1.27)) (justify left)))
  (property "Footprint" "Button_Switch_THT:SW_PUSH_6mm" (at 177.8 91.44 0) (effects (font (size 1.27 1.27)) (hide yes)))
  (property "Datasheet" "" (at 177.8 91.44 0) (effects (font (size 1.27 1.27)) (hide yes)))
  (pin "1")
  (pin "2"))
 (symbol
  (lib_id "power:+12V")
  (at 66.04 45.72 0)
  (unit 1)
  (exclude_from_sim no)
  (in_bom no)
  (on_board no)
  (dnp no)
  (property "Reference" "#PWR01" (at 66.04 40.72 0) (effects (font (size 1.27 1.27)) (hide yes)))
  (property "Value" "+12V" (at 66.04 41.91 0) (effects (font (size 1.27 1.27))))
  (property "Footprint" "" (at 66.04 45.72 0) (effects (font (size 1.27 1.27)) (hide yes)))
  (property "Datasheet" "" (at 66.04 45.72 0) (effects (font (size 1.27 1.27)) (hide yes)))
  (pin "1"))
 (symbol
  (lib_id "power:+12V")
  (at 165.1 99.06 0)
  (unit 1)
  (exclude_from_sim no)
  (in_bom no)
  (on_board no)
  (dnp no)
  (property "Reference" "#PWR02" (at 165.1 94.06 0) (effects (font (size 1.27 1.27)) (hide yes)))
  (property "Value" "+12V" (at 165.1 95.25 0) (effects (font (size 1.27 1.27))))
  (property "Footprint" "" (at 165.1 99.06 0) (effects (font (size 1.27 1.27)) (hide yes)))
  (property "Datasheet" "" (at 165.1 99.06 0) (effects (font (size 1.27 1.27)) (hide yes)))
  (pin "1"))
 (symbol
  (lib_id "power:+5V")
  (at 127 58.42 0)
  (unit 1)
  (exclude_from_sim no)
  (in_bom no)
  (on_board no)
  (dnp no)
  (property "Reference" "#PWR03" (at 127 53.42 0) (effects (font (size 1.27 1.27)) (hide yes)))
  (property "Value" "+5V" (at 127 54.61 0) (effects (font (size 1.27 1.27))))
  (property "Footprint" "" (at 127 58.42 0) (effects (font (size 1.27 1.27)) (hide yes)))
  (property "Datasheet" "" (at 127 58.42 0) (effects (font (size 1.27 1.27)) (hide yes)))
  (pin "1"))
 (symbol
  (lib_id "power:GND")
  (at 68.58 116.84 0)
  (unit 1)
  (exclude_from_sim no)
  (in_bom no)
  (on_board no)
  (dnp no)
  (property "Reference" "#PWR04" (at 68.58 111.84 0) (effects (font (size 1.27 1.27)) (hide yes)))
  (property "Value" "GND" (at 68.58 113.03 0) (effects (font (size 1.27 1.27))))
  (property "Footprint" "" (at 68.58 116.84 0) (effects (font (size 1.27 1.27)) (hide yes)))
  (property "Datasheet" "" (at 68.58 116.84 0) (effects (font (size 1.27 1.27)) (hide yes)))
  (pin "1"))
 (symbol
  (lib_id "power:PWR_FLAG")
  (at 55.88 45.72 0)
  (unit 1)
  (exclude_from_sim no)
  (in_bom no)
  (on_board no)
  (dnp no)
  (property "Reference" "#FLG05" (at 55.88 40.72 0) (effects (font (size 1.27 1.27)) (hide yes)))
  (property "Value" "PWR_FLAG" (at 55.88 41.12 0) (effects (font (size 1.27 1.27))))
  (property "Footprint" "" (at 55.88 45.72 0) (effects (font (size 1.27 1.27)) (hide yes)))
  (property "Datasheet" "" (at 55.88 45.72 0) (effects (font (size 1.27 1.27)) (hide yes)))
  (pin "1"))
 (symbol
  (lib_id "power:PWR_FLAG")
  (at 81.28 58.42 0)
  (unit 1)
  (exclude_from_sim no)
  (in_bom no)
  (on_board no)
  (dnp no)
  (property "Reference" "#FLG06" (at 81.28 53.42 0) (effects (font (size 1.27 1.27)) (hide yes)))
  (property "Value" "PWR_FLAG" (at 81.28 53.82 0) (effects (font (size 1.27 1.27))))
  (property "Footprint" "" (at 81.28 58.42 0) (effects (font (size 1.27 1.27)) (hide yes)))
  (property "Datasheet" "" (at 81.28 58.42 0) (effects (font (size 1.27 1.27)) (hide yes)))
  (pin "1"))
 (symbol
  (lib_id "power:PWR_FLAG")
  (at 55.88 116.84 180)
  (unit 1)
  (exclude_from_sim no)
  (in_bom no)
  (on_board no)
  (dnp no)
  (property "Reference" "#FLG07" (at 55.88 111.84 0) (effects (font (size 1.27 1.27)) (hide yes)))
  (property "Value" "PWR_FLAG" (at 55.88 112.24 0) (effects (font (size 1.27 1.27))))
  (property "Footprint" "" (at 55.88 116.84 0) (effects (font (size 1.27 1.27)) (hide yes)))
  (property "Datasheet" "" (at 55.88 116.84 0) (effects (font (size 1.27 1.27)) (hide yes)))
  (pin "1"))
 (label "VIN"
  (at 71.12 58.42 0)
  (effects (font (size 1.27 1.27)) (justify left bottom)))
 (label "LAMP_EN"
  (at 187.96 81.28 0)
  (effects (font (size 1.27 1.27)) (justify left bottom)))
 (label "GATE"
  (at 218.44 66.04 0)
  (effects (font (size 1.27 1.27)) (justify left bottom)))
 (label "LAMP-"
  (at 236.22 55.88 0)
  (effects (font (size 1.27 1.27)) (justify left bottom)))
 (label "BTN"
  (at 165.1 91.44 0)
  (effects (font (size 1.27 1.27)) (justify left bottom)))
 (label "PIR"
  (at 162.56 99.06 90)
  (effects (font (size 1.27 1.27)) (justify left bottom)))
 (wire
  (pts (xy 43.18 58.42) (xy 50.8 58.42))
  (stroke (width 0) (type default)))
 (wire
  (pts (xy 50.8 58.42) (xy 59.69 58.42))
  (stroke (width 0) (type default)))
 (wire
  (pts (xy 50.8 58.42) (xy 50.8 45.72))
  (stroke (width 0) (type default)))
 (wire
  (pts (xy 50.8 45.72) (xy 55.88 45.72))
  (stroke (width 0) (type default)))
 (wire
  (pts (xy 55.88 45.72) (xy 66.04 45.72))
  (stroke (width 0) (type default)))
 (wire
  (pts (xy 66.04 45.72) (xy 241.3 45.72))
  (stroke (width 0) (type default)))
 (wire
  (pts (xy 241.3 45.72) (xy 241.3 53.34))
  (stroke (width 0) (type default)))
 (wire
  (pts (xy 241.3 53.34) (xy 246.38 53.34))
  (stroke (width 0) (type default)))
 (wire
  (pts (xy 67.31 58.42) (xy 71.12 58.42))
  (stroke (width 0) (type default)))
 (wire
  (pts (xy 71.12 58.42) (xy 76.2 58.42))
  (stroke (width 0) (type default)))
 (wire
  (pts (xy 76.2 58.42) (xy 81.28 58.42))
  (stroke (width 0) (type default)))
 (wire
  (pts (xy 81.28 58.42) (xy 86.36 58.42))
  (stroke (width 0) (type default)))
 (wire
  (pts (xy 76.2 58.42) (xy 76.2 60.96))
  (stroke (width 0) (type default)))
 (wire
  (pts (xy 101.6 58.42) (xy 111.76 58.42))
  (stroke (width 0) (type default)))
 (wire
  (pts (xy 111.76 58.42) (xy 127 58.42))
  (stroke (width 0) (type default)))
 (wire
  (pts (xy 127 58.42) (xy 144.78 58.42))
  (stroke (width 0) (type default)))
 (wire
  (pts (xy 144.78 58.42) (xy 144.78 68.58))
  (stroke (width 0) (type default)))
 (wire
  (pts (xy 111.76 58.42) (xy 111.76 60.96))
  (stroke (width 0) (type default)))
 (wire
  (pts (xy 43.18 60.96) (xy 48.26 60.96))
  (stroke (width 0) (type default)))
 (wire
  (pts (xy 48.26 60.96) (xy 48.26 116.84))
  (stroke (width 0) (type default)))
 (wire
  (pts (xy 48.26 116.84) (xy 55.88 116.84))
  (stroke (width 0) (type default)))
 (wire
  (pts (xy 55.88 116.84) (xy 68.58 116.84))
  (stroke (width 0) (type default)))
 (wire
  (pts (xy 68.58 116.84) (xy 76.2 116.84))
  (stroke (width 0) (type default)))
 (wire
  (pts (xy 76.2 116.84) (xy 93.98 116.84))
  (stroke (width 0) (type default)))
 (wire
  (pts (xy 93.98 116.84) (xy 111.76 116.84))
  (stroke (width 0) (type default)))
 (wire
  (pts (xy 111.76 116.84) (xy 147.32 116.84))
  (stroke (width 0) (type default)))
 (wire
  (pts (xy 147.32 116.84) (xy 165.1 116.84))
  (stroke (width 0) (type default)))
 (wire
  (pts (xy 165.1 116.84) (xy 182.88 116.84))
  (stroke (width 0) (type default)))
 (wire
  (pts (xy 182.88 116.84) (xy 203.2 116.84))
  (stroke (width 0) (type default)))
 (wire
  (pts (xy 203.2 116.84) (xy 231.14 116.84))
  (stroke (width 0) (type default)))
 (wire
  (pts (xy 231.14 116.84) (xy 231.14 71.12))
  (stroke (width 0) (type default)))
 (wire
  (pts (xy 76.2 68.58) (xy 76.2 116.84))
  (stroke (width 0) (type default)))
 (wire
  (pts (xy 93.98 66.04) (xy 93.98 116.84))
  (stroke (width 0) (type default)))
 (wire
  (pts (xy 111.76 68.58) (xy 111.76 116.84))
  (stroke (width 0) (type default)))
 (wire
  (pts (xy 147.32 109.22) (xy 147.32 116.84))
  (stroke (width 0) (type default)))
 (wire
  (pts (xy 157.48 91.44) (xy 165.1 91.44))
  (stroke (width 0) (type default)))
 (wire
  (pts (xy 165.1 91.44) (xy 172.72 91.44))
  (stroke (width 0) (type default)))
 (wire
  (pts (xy 182.88 91.44) (xy 182.88 116.84))
  (stroke (width 0) (type default)))
 (wire
  (pts (xy 157.48 93.98) (xy 162.56 93.98))
  (stroke (width 0) (type default)))
 (wire
  (pts (xy 162.56 93.98) (xy 162.56 99.06))
  (stroke (width 0) (type default)))
 (wire
  (pts (xy 162.56 99.06) (xy 162.56 101.6))
  (stroke (width 0) (type default)))
 (wire
  (pts (xy 162.56 101.6) (xy 167.64 101.6))
  (stroke (width 0) (type default)))
 (wire
  (pts (xy 167.64 104.14) (xy 165.1 104.14))
  (stroke (width 0) (type default)))
 (wire
  (pts (xy 165.1 104.14) (xy 165.1 116.84))
  (stroke (width 0) (type default)))
 (wire
  (pts (xy 167.64 99.06) (xy 165.1 99.06))
  (stroke (width 0) (type default)))
 (wire
  (pts (xy 157.48 81.28) (xy 187.96 81.28))
  (stroke (width 0) (type default)))
 (wire
  (pts (xy 187.96 81.28) (xy 203.2 81.28))
  (stroke (width 0) (type default)))
 (wire
  (pts (xy 203.2 81.28) (xy 213.36 81.28))
  (stroke (width 0) (type default)))
 (wire
  (pts (xy 213.36 81.28) (xy 213.36 77.47))
  (stroke (width 0) (type default)))
 (wire
  (pts (xy 203.2 88.9) (xy 203.2 116.84))
  (stroke (width 0) (type default)))
 (wire
  (pts (xy 213.36 69.85) (xy 213.36 66.04))
  (stroke (width 0) (type default)))
 (wire
  (pts (xy 213.36 66.04) (xy 218.44 66.04))
  (stroke (width 0) (type default)))
 (wire
  (pts (xy 218.44 66.04) (xy 223.52 66.04))
  (stroke (width 0) (type default)))
 (wire
  (pts (xy 231.14 60.96) (xy 231.14 55.88))
  (stroke (width 0) (type default)))
 (wire
  (pts (xy 231.14 55.88) (xy 236.22 55.88))
  (stroke (width 0) (type default)))
 (wire
  (pts (xy 236.22 55.88) (xy 246.38 55.88))
  (stroke (width 0) (type default)))
 (junction
  (at 50.8 58.42)
  (diameter 0)
  (color 0 0 0 0))
 (junction
  (at 55.88 45.72)
  (diameter 0)
  (color 0 0 0 0))
 (junction
  (at 66.04 45.72)
  (diameter 0)
  (color 0 0 0 0))
 (junction
  (at 76.2 58.42)
  (diameter 0)
  (color 0 0 0 0))
 (junction
  (at 81.28 58.42)
  (diameter 0)
  (color 0 0 0 0))
 (junction
  (at 111.76 58.42)
  (diameter 0)
  (color 0 0 0 0))
 (junction
  (at 127 58.42)
  (diameter 0)
  (color 0 0 0 0))
 (junction
  (at 55.88 116.84)
  (diameter 0)
  (color 0 0 0 0))
 (junction
  (at 68.58 116.84)
  (diameter 0)
  (color 0 0 0 0))
 (junction
  (at 76.2 116.84)
  (diameter 0)
  (color 0 0 0 0))
 (junction
  (at 93.98 116.84)
  (diameter 0)
  (color 0 0 0 0))
 (junction
  (at 111.76 116.84)
  (diameter 0)
  (color 0 0 0 0))
 (junction
  (at 147.32 116.84)
  (diameter 0)
  (color 0 0 0 0))
 (junction
  (at 165.1 116.84)
  (diameter 0)
  (color 0 0 0 0))
 (junction
  (at 182.88 116.84)
  (diameter 0)
  (color 0 0 0 0))
 (junction
  (at 203.2 116.84)
  (diameter 0)
  (color 0 0 0 0))
 (junction
  (at 203.2 81.28)
  (diameter 0)
  (color 0 0 0 0))
 (text "Funklicht – vernetzter Bewegungsmelder mit 12-V-Lampe (ESP-NOW)"
  (exclude_from_sim no)
  (at 30.48 30.48 0)
  (effects (font (size 1.27 1.27)) (justify left)))
 (text "Versorgung: 12 V -> 1N4007 (Verpolschutz) -> L7805 -> 5 V fuer den D1 mini; PIR direkt an +12 V"
  (exclude_from_sim no)
  (at 30.48 137.16 0)
  (effects (font (size 1.27 1.27)) (justify left)))
 (text "Lampe: D1 (GPIO5) -> 220 R -> Gate IRLB8721 (Logic-Level); 10k Pull-down haelt die Lampe beim Booten aus"
  (exclude_from_sim no)
  (at 30.48 142.24 0)
  (effects (font (size 1.27 1.27)) (justify left)))
 (text "Bedienung: D5 (GPIO14) Taster nach GND (INPUT_PULLUP); D6 (GPIO12) PIR-Ausgang (3,3 V)"
  (exclude_from_sim no)
  (at 30.48 147.32 0)
  (effects (font (size 1.27 1.27)) (justify left)))
 (text "Ohne Freilaufdiode: nur fuer LED-/Gluehlampen, keine induktiven Lasten"
  (exclude_from_sim no)
  (at 30.48 152.4 0)
  (effects (font (size 1.27 1.27)) (justify left)))
 (sheet_instances
  (path ""
   (page "1")))
 (embedded_fonts no))
